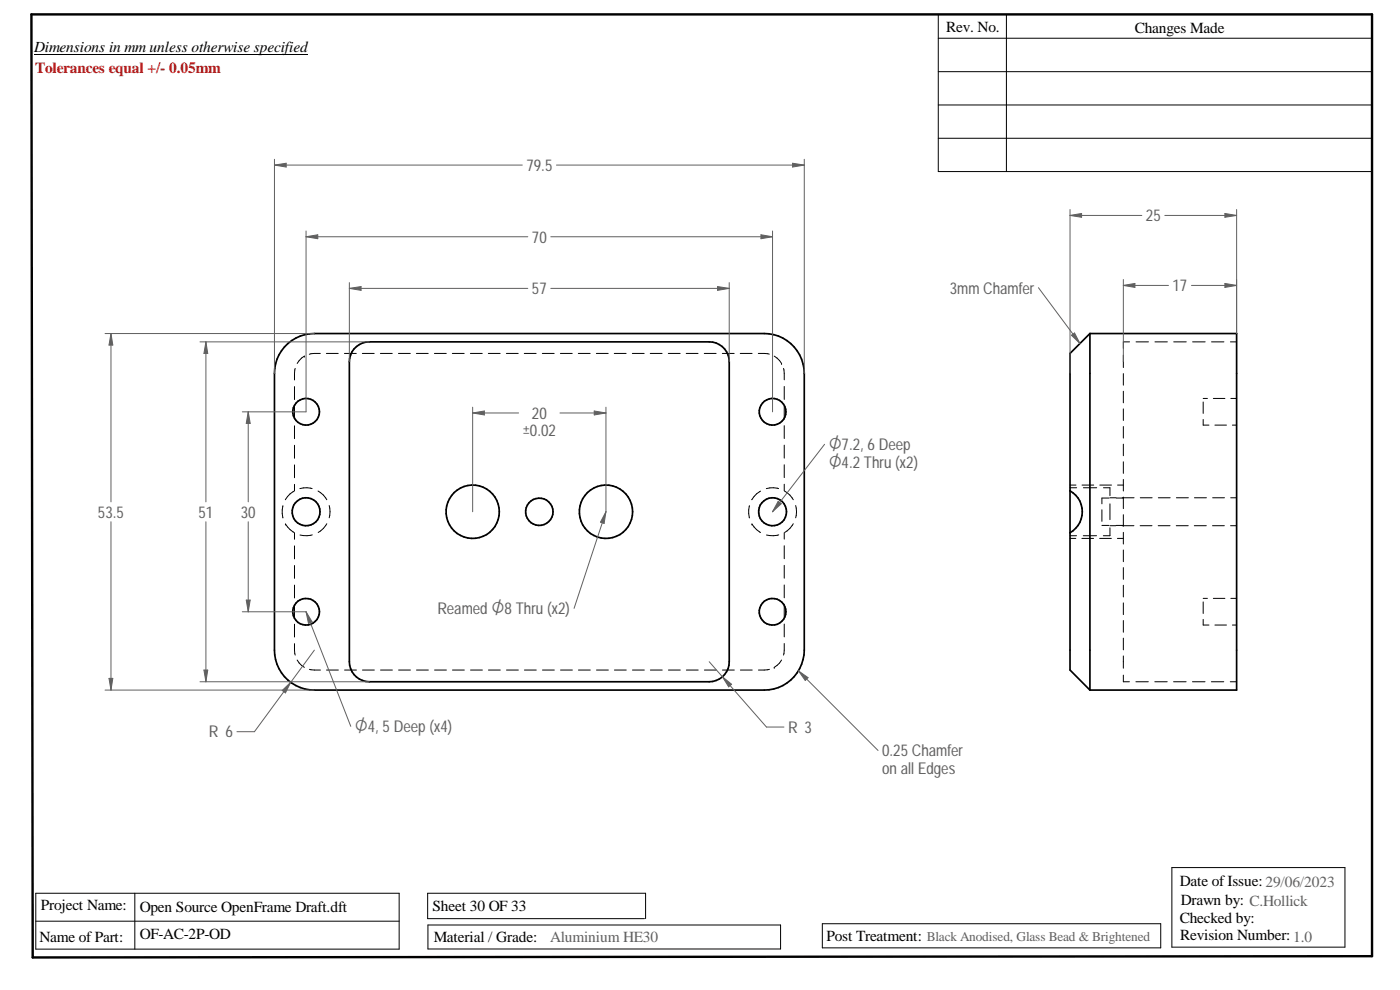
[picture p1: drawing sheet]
<svg xmlns="http://www.w3.org/2000/svg" width="420mm" height="297mm" viewBox="0 0 420 297" stroke-linecap="round" stroke-linejoin="round" font-family="sans-serif">
<path d="M9.4 4.3h402.4v282.6l-402 .4z" fill="none" stroke="#000" stroke-width=".72"/>
<g fill="none" stroke="#000" stroke-width=".3">
<path d="M10.2 16.4h82.2M281.6 11.5h130.2M281.6 4.3v47.2h130.2M302 4.3v47.2M281.6 21.5h130.2M281.6 31.5h130.2M281.6 41.5h130.2M88.4 116v3.9M88.6 110.5l-.2 3.5M91.3 106.8h.1M91.3 106.8l-.8 .6-1.3 1.7M96.1 106l-3.3 .3"/>
<path d="M97.9 106h3.6M103.4 106h3.5M108.7 106h3.6M114.2 106h3.5M119.6 106h3.5M125 106h3.5M130.4 106h3.5M135.8 106h3.5M141.2 106h3.5M146.5 106h3.6M152 106h3.5M157.3 106h3.6"/>
<path d="M162.8 106h3.5M168.2 106h3.5M173.6 106h3.5M179 106h3.5M184.4 106h3.5M189.8 106h3.5M195.1 106h3.6M200.6 106h3.5M205.9 106h3.6M211.4 106h3.5M216.8 106h3.5M222.2 106h3.5"/>
<path d="M227.6 106l3.3 .3M232.4 106.8l1.6 1.4 .6 .9M234.6 109.1h.1M235.2 110.5l.2 3.5M235.4 116v3.8M337.1 106.6v3.7M337.1 112.1v3.5M337.1 117.4v3.5M339 102.6h-1.9v1.9M340.9 102.6h3.8M346.6 102.6h3.7M352.2 102.6h3.8"/>
<path d="M357.9 102.6h3.8M361.1 119.5h1.3M363.6 102.6h3.7M364.1 119.5h3.5M369.3 102.6h1.8M369.4 119.5h1.7M88.4 121.9v3.8M88.4 127.8v3.8M88.4 133.6v3.9M88.4 139.5v3.8M235.4 121.8v3.9M235.4 127.7v3.9"/>
<path d="M235.4 133.6v3.9M235.4 139.4v3.9M337.1 122.7v3.5M337.1 128v3.4M337.1 133.3v3.4M337.1 138.6v3.4M361.1 120.6v3.4M361.1 125.9v1.7h1.7M364.6 127.6h3.5M369.9 127.6h1.2M84.9 151.7l-.2 2.4 .2 1.3M85.7 157.2h.1"/>
<path d="M85.7 157.2a7 7 0 0 0 2.6 2.6M88.3 147.4a6.4 6.4 0 0 0-2.7 2.5M88.4 159.9v1.9M88.4 145.3v2M93.7 146.6a6.6 6.6 0 0 0-3.7 0M95.5 147.3a6.5 6.5 0 0 1 2.6 2.6M98.1 157.1a6.7 6.7 0 0 1-2.6 2.7M98.8 151.7a6.8 6.8 0 0 1 0 3.7M224.9 151.7l-.2 2.4 .2 1.3M225.7 157.2a7 7 0 0 0 2.6 2.6M225.7 157.2h.1M228.3 147.4a6.4 6.4 0 0 0-2.7 2.5"/>
<path d="M233.7 146.6a6.6 6.6 0 0 0-3.7 0M235.4 145.3v2M235.4 159.9v1.9M235.4 147.3a6.5 6.5 0 0 1 2.7 2.6M238.1 157.1a6.7 6.7 0 0 1-2.6 2.7M238.8 151.7a6.8 6.8 0 0 1 0 3.7M321.1 145.5h1.8M321.1 146.3h2M324.7 145.5h3.5M325.2 146.3h3.9M330.1 145.5h3.5M330.7 153v3.4"/>
<path d="M330.7 157.6h2.1M331.2 146.3h1.9v2.4M332.9 149.4h-2.2v1.8M333.1 151.2v4.7M333.1 158.4v2.3h-2M333.1 157.7h1.8M333.1 149.4h1.8M335 157.6h2.1M335 149.4h2.1M335.4 145.5h1.7M336.8 157.7h3.5M336.8 149.4h3.5"/>
<path d="M337.1 143.8v3.5M337.1 149.1v3.5M337.1 154.4v3.5M337.1 159.7v3.5M342.2 157.7h3.5M342.2 149.4h3.6M347.6 157.7h3.5M347.6 149.4h3.6M353 157.7h3.6M353 149.4h3.6M358.4 157.7h3.6M358.5 149.4h3.6"/>
<path d="M363.9 157.7h3.5M363.9 149.4h3.6M369.3 157.7h1.8M369.3 149.4h1.8M88.4 163.8v3.9M88.4 169.7v3.8M88.4 175.6v3.8M93.7 160.5a7.2 7.2 0 0 1-3.7 0M233.7 160.5a7.2 7.2 0 0 1-3.7 0M235.4 163.7v3.9M235.4 169.6v3.9M235.4 175.5v3.9"/>
<path d="M321.1 161.5h1.8M321.1 160.7h2M324.7 161.5h3.5M325.1 160.7h4M330 161.5h3.5M335.4 161.5h1.7M337.1 165v3.5M337.1 170.3v3.5M337.1 175.6v3.5M361.1 179.5h1.3M364.1 179.5h3.5M369.4 179.5h1.7"/>
<path d="M88.4 181.4v3.9M88.4 187.3v3.8M88.4 193.1l.2 3.5M89.2 198l.6 .9 1.5 1.3M234.6 198l-.6 .9-1.6 1.3M235.4 181.4v3.9M235.4 187.2v3.9M235.4 193.1l-.2 3.5M337.1 180.9v3.5M337.1 186.2v3.5M337.1 191.5v3.5M337.1 196.8v3.7"/>
<path d="M361.1 180.6v3.5M361.1 185.8v1.7h1.7M364.6 187.5h3.5M369.9 187.5h1.2M92.9 200.8l3.3 .2M98 201h3.5M103.4 201h3.6M108.8 201h3.5M114.2 201h3.6M119.6 201h3.6M125 201h3.6M130.4 201h3.6"/>
<path d="M135.8 201h3.5M141.2 201h3.6M146.6 201h3.5M152 201h3.6M157.4 201h3.5M162.8 201h3.6M168.2 201h3.6M173.6 201h3.6M179 201h3.6M184.4 201h3.5M189.8 201h3.6M195.2 201h3.5"/>
<path d="M200.6 201h3.6M206 201h3.5M211.4 201h3.6M216.8 201h3.6M222.2 201h3.6M230.9 200.8l-3.3 .2M232.4 200.2h.1M337.1 202.6v2h1.9M340.9 204.6h3.7M346.6 204.6h3.7M352.2 204.6h3.8M357.9 204.6h3.7"/>
<path d="M363.5 204.6h3.8M369.2 204.6h1.9M411.8 213.6v36.4M9.8 271.3v16M10.7 276.4h109.1M10.7 268h109.1v16.8h-109.1zM40.5 268v16.8M128.4 277.5h105.9v7.2h-105.9zM193.4 275.6h-65.1v-7.6h65.4v7.6M246.8 277.2h101.5v7.2h-101.5zM351.7 260.3h51.9v23.9h-51.9z"/>
</g>
<g fill="none" stroke="#000" stroke-width=".51">
<path d="M85.4 104.1a12 12 0 0 1 8.9-4h135.1a12 12 0 0 1 12 12v83a12 12 0 0 1-12 12h-135.1a11.9 11.9 0 0 1-11.9-12v-83a11.7 11.7 0 0 1 3-8zM106.2 104.7a6.2 6.2 0 0 1 4.7-2.1h101.9a5.9 5.9 0 0 1 6.1 5.9v90a6 6 0 0 1-6.1 6.1h-101.9a6 6 0 0 1-6.1-6.1v-90a6.4 6.4 0 0 1 1.4-3.8zM327.1 100.1h44v107h-44M327.1 100.1v107M327.1 100.1l-6 5.9v95l6 6.1M321.1 147.3a7.2 7.2 0 0 1 0 12.6"/>
<circle cx="91.9" cy="123.5" r="4"/>
<circle cx="231.9" cy="123.5" r="4"/>
<circle cx="91.9" cy="153.6" r="4.2"/>
<circle cx="141.9" cy="153.5" r="8"/>
<circle cx="161.9" cy="153.5" r="4.1"/>
<circle cx="181.9" cy="153.5" r="8"/>
<circle cx="231.9" cy="153.6" r="4.2"/>
<circle cx="91.9" cy="183.6" r="4"/>
<circle cx="231.9" cy="183.6" r="4"/>
</g>
<path d="M82.4 49.5l3.5-.5v1.1zM82.4 47.8v64.3M241.4 47.8v64.3" fill="none" stroke="#606060" stroke-width=".3"/>
<path d="M82.4 49.5l3.5-.5v1.1z" fill="#606060"/>
<path d="M237.9 49l3.5 .5-3.5 .6z" fill="none" stroke="#606060" stroke-width=".3"/>
<path d="M237.9 49l3.5 .5-3.5 .6z" fill="#606060"/>
<path d="M82.4 49.5h74.3M167 49.5h74.4M31.5 100.1h62.8M33.3 100.1l.6 3.4h-1.2zM31.5 207.1h62.8" fill="none" stroke="#606060" stroke-width=".3"/>
<path d="M33.3 100.1l.6 3.4h-1.2z" fill="#606060"/>
<path d="M32.7 203.5h1.2l-.6 3.6z" fill="none" stroke="#606060" stroke-width=".3"/>
<path d="M32.7 203.5h1.2l-.6 3.6z" fill="#606060"/>
<path d="M33.3 100.1v50.5M33.3 156.5v50.6M94.3 195.1l-17.9 24.4h-5.3M84.7 207.2l2.5-2.5-1.5 3.2z" fill="none" stroke="#606060" stroke-width=".3"/>
<path d="M84.7 207.2l2.5-2.5-1.5 3.2z" fill="#606060"/>
<path d="M104.8 86.5l3.6-.5v1.1zM104.8 84.8v23.7M218.9 84.8v23.7" fill="none" stroke="#606060" stroke-width=".3"/>
<path d="M104.8 86.5l3.6-.5v1.1z" fill="#606060"/>
<path d="M215.3 86l3.6 .5-3.6 .6z" fill="none" stroke="#606060" stroke-width=".3"/>
<path d="M215.3 86l3.6 .5-3.6 .6z" fill="#606060"/>
<path d="M91.9 69.3v54.3M91.9 71l3.5-.6v1.2zM231.8 69.3v54.3M104.8 86.5h53.6M165.3 86.5h53.6" fill="none" stroke="#606060" stroke-width=".3"/>
<path d="M91.9 71l3.5-.6v1.2z" fill="#606060"/>
<path d="M228.4 70.4l3.4 .6-3.4 .6z" fill="none" stroke="#606060" stroke-width=".3"/>
<path d="M228.4 70.4l3.4 .6-3.4 .6z" fill="#606060"/>
<path d="M91.9 71h66.5M165.3 71h66.5M60 102.6h50.9M61.8 102.6l.5 3.4h-1.1zM60 204.6h50.9" fill="none" stroke="#606060" stroke-width=".3"/>
<path d="M61.8 102.6l.5 3.4h-1.1z" fill="#606060"/>
<path d="M61.2 201h1.1l-.5 3.6z" fill="none" stroke="#606060" stroke-width=".3"/>
<path d="M61.2 201h1.1l-.5 3.6z" fill="#606060"/>
<path d="M61.8 102.6v48M61.8 156.5v48.1M212.8 198.5l17.2 19.6h5.3M216.8 203.1l2.8 2.2-.9 .8z" fill="none" stroke="#606060" stroke-width=".3"/>
<path d="M216.8 203.1l2.8 2.2-.9 .8z" fill="#606060"/>
<path d="M72.7 123.6h19.2M74.5 123.6l.6 3.4h-1.2zM72.7 183.6h19.2" fill="none" stroke="#606060" stroke-width=".3"/>
<path d="M74.5 123.6l.6 3.4h-1.2z" fill="#606060"/>
<path d="M73.9 180h1.2l-.6 3.6z" fill="none" stroke="#606060" stroke-width=".3"/>
<path d="M73.9 180h1.2l-.6 3.6z" fill="#606060"/>
<path d="M74.5 123.6v27M74.5 156.5v27.1M91.9 183.6l13.4 34.3" fill="none" stroke="#606060" stroke-width=".3"/>
<path d="M91.9 183.6l1.8 3-1.1 .4z" fill="#606060"/>
<path d="M247.5 133.3l-15.7 20.2M91.9 183.6l1.8 3-1.1 .4z" fill="none" stroke="#606060" stroke-width=".3"/>
<path d="M233.5 150.4l1 .7-2.7 2.4z" fill="#606060"/>
<path d="M311.6 86.3l12.5 16.7M233.5 150.4l1 .7-2.7 2.4z" fill="none" stroke="#606060" stroke-width=".3"/>
<path d="M321.6 100.6l.9-.7 1.6 3.1z" fill="#606060"/>
<path d="M321.6 100.6l.9-.7 1.6 3.1zM141.8 123.9l3.6-.6v1.2zM141.8 122.2v31.3M181.9 122.2v31.3" fill="none" stroke="#606060" stroke-width=".3"/>
<path d="M141.8 123.9l3.6-.6v1.2z" fill="#606060"/>
<path d="M178.3 123.3l3.6 .6-3.6 .6z" fill="none" stroke="#606060" stroke-width=".3"/>
<path d="M178.3 123.3l3.6 .6-3.6 .6z" fill="#606060"/>
<path d="M141.8 123.9h13.8M168.1 123.9h13.8M181.9 153.5l-9.6 29" fill="none" stroke="#606060" stroke-width=".3"/>
<path d="M181.9 153.5l-.6 3.6-1.1-.4z" fill="#606060"/>
<path d="M321.1 64.6l3.5-.5v1.1zM321.1 62.9v49.2M371.1 62.9v37.2M181.9 153.5l-.6 3.6-1.1-.4z" fill="none" stroke="#606060" stroke-width=".3"/>
<path d="M321.1 64.6l3.5-.5v1.1z" fill="#606060"/>
<path d="M367.6 64.1l3.5 .5-3.5 .6z" fill="none" stroke="#606060" stroke-width=".3"/>
<path d="M367.6 64.1l3.5 .5-3.5 .6z" fill="#606060"/>
<path d="M321.1 64.6h21.6M349.6 64.6h21.5M337.1 85.6l3.5-.6v1.2zM337.1 83.9v24.6M371.1 83.9v16.2" fill="none" stroke="#606060" stroke-width=".3"/>
<path d="M337.1 85.6l3.5-.6v1.2z" fill="#606060"/>
<path d="M367.6 85l3.5 .6-3.5 .6z" fill="none" stroke="#606060" stroke-width=".3"/>
<path d="M367.6 85l3.5 .6-3.5 .6z" fill="#606060"/>
<path d="M337.1 85.6h13.6M357.6 85.6h13.5M239.6 201.3l23.9 23.9" fill="none" stroke="#606060" stroke-width=".3"/>
<path d="M239.6 201.3l2.9 2-.8 .9z" fill="#606060"/>
<path d="M239.6 201.3l2.9 2-.8 .9z" fill="none" stroke="#606060" stroke-width=".3"/>
<g font-size="5.4" fill="#606060">
<text x="156.9" y="130.9">u0.02</text>
<text x="248.7" y="135">O7.2, 6 Deep</text>
<text x="248.7" y="140.3">O4.2 Thru (x2)</text>
<text x="106.5" y="219.7">O4, 5 Deep (x4)</text>
</g>
<g font-size="4.9" fill="#606060">
<text x="158" y="51.3">79.5</text>
<text x="343.9" y="66.4">25</text>
<text x="159.6" y="72.8">70</text>
<text x="159.6" y="88.3">57</text>
<text x="285.1" y="88.1">3mm Chamfer</text>
<text x="351.9" y="87.4">17</text>
<text x="159.6" y="125.6">20</text>
<text x="29.4" y="155.3">53.5</text>
<text x="59.6" y="155.3">51</text>
<text x="72.3" y="155.3">30</text>
<text x="131.3" y="184.3">Reamed O8 Thru (x2)</text>
<text x="62.7" y="221.3">R 6</text>
<text x="236.5" y="219.9">R 3</text>
<text x="264.7" y="226.9">0.25 Chamfer</text>
<text x="264.7" y="232.2">on all Edges</text>
</g>
<g font-size="4.6">
<text x="284" y="9.6">Rev. No.</text>
<text x="340.6" y="9.9">Changes Made</text>
<text x="10.2" y="15.7">Dimensions in mm unless otherwise specified</text>
<text x="354.1" y="265.7">Date of Issue:29/06/2023</text>
<text x="12.3" y="273.1">Project Name:</text>
<text x="41.9" y="273.7">Open Source OpenFrame Draft.dft</text>
<text x="129.8" y="273.4">Sheet 30 OF 33</text>
<text x="354.4" y="271.4">Drawn by: C.Hollick</text>
<text x="41.9" y="281.9">OF-AC-2P-OD</text>
<text x="354.1" y="276.9">Checked by:</text>
<text x="11.9" y="282.7">Name of Part:</text>
<text x="130.2" y="282.6">Material / Grade:</text>
<text x="248" y="282.2">Post Treatment:</text>
<text x="354.2" y="282.2">Revision Number:1.0</text>
</g>
<text font-size="4.6" fill="#f00" x="10.5" y="21.9">Tolerances equal +/- 0.05mm</text>
<text font-size="4.6" fill="#606060" x="165.1" y="282.6">Aluminium HE30</text>
<text font-size="4" fill="#606060" x="278.2" y="282.3">Black Anodised, Glass Bead &amp; Brightened</text>
</svg>
